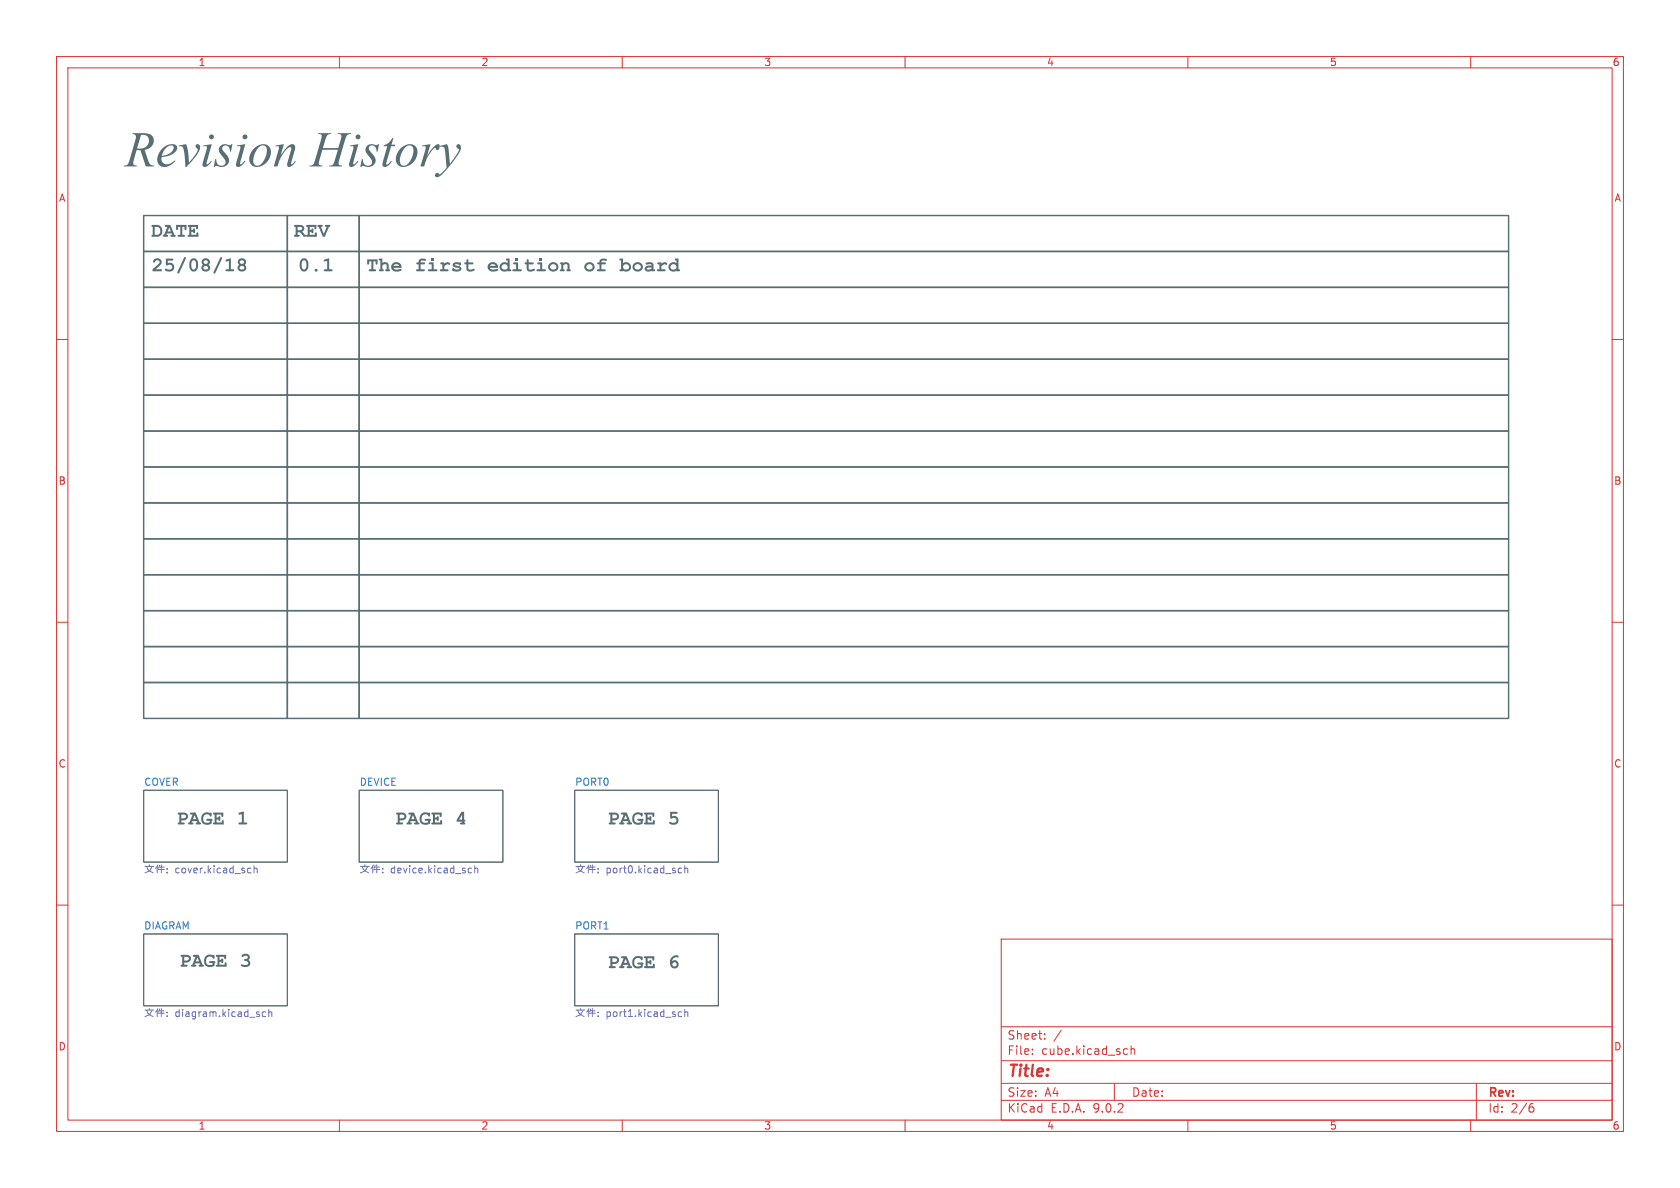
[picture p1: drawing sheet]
<svg xmlns="http://www.w3.org/2000/svg" width="297mm" height="210mm" viewBox="0 0 297 210" stroke-linecap="round" stroke-linejoin="round" font-family="sans-serif">
<g fill="none" stroke="#dc322f" stroke-width=".18">
<path d="M10 10h277v190h-277zM12 12h273v186h-273zM60 10v2M110 10v2M160 10v2M210 10v2M260 10v2M10 60h2M285 60h2M10 110h2M285 110h2M10 160h2"/>
<path d="M177 166h108v32h-108zM285 160h2M60 198v2M110 198v2M160 198v2M177 194.5h108M177 191.5h108M177 187.5h108M177 181.5h108M182.5 186.3v.1M182.5 185.5v.1M184.7 183.6v.1"/>
<path d="M184.7 182.8v.1M187.6 182.1l-1.3 2M197 191.5v3M198.9 185.4l.4 .1M199.3 186.3l-.4 .1M200 185.5l.2-.1 .3 .1 .1 .9M200 184.9v1.5M210 198v2M260 198v2M261 191.5v6.5M270.6 195.7h.4l.2 .3-.1 .5-.5 .1M271 195.1l-.4 .1"/>
</g>
<path d="M25.4 139.7h25.4v12.7h-25.4zM63.5 139.7h25.4v12.7h-25.4zM101.6 139.7h25.4v12.7h-25.4zM25.4 165.1h25.4v12.7h-25.4zM101.6 165.1h25.4v12.7h-25.4z" fill="none" stroke="#586e75" stroke-width=".18"/>
<g fill="none" stroke="#6c71c4" stroke-width=".18">
<path d="M25.6 153.2h1.6M25.9 153.2l.2 .4 1 .7M26.4 152.9v.3M26.9 153.2l-.6 .8-.7 .3M27.8 153.2v1.1M27.9 152.9l-.4 .6M28 153.7h1.1M28.2 153.3h.8M28.2 153l-.2 .5M28.5 152.9v1.4M29.6 154.2v.1M29.6 153.5v.1"/>
<path d="M44 153.5h.4M44.4 154.2l-.4 .1M44.9 153.6l.2-.1h.3l.1 .8M44.9 153v1.3M63.7 153.2h1.6M64 153.2l.2 .4 1 .7M64.5 152.9v.3M65 153.2l-.6 .8-.7 .3M65.9 153.2v1.1M66 152.9l-.4 .6M66.1 153.7h1.1M66.3 153.3h.8"/>
<path d="M66.3 153l-.2 .5M66.6 152.9v1.4M67.7 154.2v.1M67.7 153.5v.1M82.9 154.2h.5M82.9 153.5h.5M83.9 153.6l.2-.1h.3l.1 .8M83.9 153v1.3M101.8 153.2h1.6M102.1 153.2l.2 .4 1 .7M102.6 152.9v.3M103.1 153.2l-.6 .8-.7 .3"/>
<path d="M104 153.2v1.1M104.1 152.9l-.4 .6M104.2 153.7h1.1M104.4 153.3h.8M104.4 153l-.2 .5M104.7 152.9v1.4M105.8 153.5v.1M105.8 154.2v.1M120 154.2l.1 .1 .4-.1M120.5 153.5h-.4l-.1 .1M121.1 153v1.3M121.1 153.6l.1-.1h.3l.1 .8"/>
<path d="M25.6 178.6h1.6M25.9 178.6l.2 .4 1 .7M26.4 178.3v.3M26.9 178.6l-.6 .8-.7 .3M27.8 178.6v1.1M27.9 178.3l-.4 .6M28 179.1h1.1M28.2 178.7h.8M28.2 178.4l-.2 .5M28.5 178.3v1.4M29.6 178.9v.1M29.6 179.6v.1"/>
<path d="M47 178.9h-.4l-.2 .2 .1 .5h.5M47.5 179l.2-.1h.3l.1 .8M47.5 178.4v1.3M101.8 178.6h1.6M102.1 178.6l.2 .4 1 .7M102.6 178.3v.3M103.1 178.6l-.6 .8-.7 .3M104 178.6v1.1M104.1 178.3l-.4 .6M104.2 179.1h1.1M104.4 178.7h.8M104.4 178.4l-.2 .5"/>
<path d="M104.7 178.3v1.4M105.8 179.6v.1M105.8 178.9v.1M120 179.6l.1 .1 .4-.1M120.5 178.9h-.4l-.1 .1M121.1 179l.1-.1h.3l.1 .8M121.1 178.4v1.3"/>
</g>
<g fill="none" stroke="#586e75" stroke-width=".25">
<path d="M63.5 38.1h203.2v6.4h-203.2zM63.5 50.8h203.2v6.4h-203.2zM63.5 57.2h203.2v6.3h-203.2zM63.5 44.5h203.2v6.3h-203.2zM63.5 63.5h203.2v6.4h-203.2zM63.5 76.2h203.2v6.4h-203.2zM63.5 69.9h203.2v6.3h-203.2zM63.5 95.3h203.2v6.3h-203.2zM63.5 88.9h203.2v6.4h-203.2zM63.5 82.6h203.2v6.3h-203.2zM63.5 108h203.2v6.3h-203.2zM63.5 114.3h203.2v6.4h-203.2z"/>
<path d="M63.5 101.6h203.2v6.4h-203.2zM63.5 120.7h203.2v6.3h-203.2z"/>
</g>
<g fill="#586e75">
<path d="M42.2 45.9a.71 .71 0 0 1 1.1-.1 .71 .71 0 0 1 0 1 .74 .74 0 0 1-.2 1.2 .74 .74 0 0 1-1.1-.5v-.1h.3a.38 .38 0 0 0 .6 .3 .38 .38 0 0 0 0-.7l-.3 .1-.3 .3h-.3l.3-.6-.3-.5h.4a.36 .36 0 0 0 .3 .4 .36 .36 0 0 0 .4-.4 .36 .36 0 0 0-.4-.3l-.3 .3h-.4z"/>
<path d="M80.2 46.5l.4-.1h.5a.26 .26 0 0 1 .4 .2 .26 .26 0 0 1-.3 .3l-.4-.2-.4 .1 .1 .1a1.11 1.11 0 0 1 1.1 .5 .91 .91 0 0 1-1.4 .5 .27 .27 0 0 1-.3-.2 .27 .27 0 0 1 .2-.3 .27 .27 0 0 1 .3 .2h.1a.41 .41 0 0 0 .7-.2h-.1a.96 .96 0 0 1-1.1-.6z"/>
<path d="M82.5 45.9h.3v.5l.9 .1-.1 .2h-.8v.7a.64 .64 0 0 0 1 .1l.1 .1a.83 .83 0 0 1-1.5-.1v-.8h-.2l-.1-.1 .1-.2h.2z"/>
<path d="M97.1 46.7a.9 .9 0 0 1 1.3-.2 .9 .9 0 0 1 0 1.4 .9 .9 0 0 1-1.3-.2l-.2-.5h.3a.53 .53 0 0 0 .5 .5 .53 .53 0 0 0 .6-.4 .53 .53 0 0 0-.4-.6l-.4 .1-.3 .4h-.3z"/>
<path d="M99.1 46.4h.5v.1a.67 .67 0 0 1 .7-.1 .67 .67 0 0 1 .4 .5v.7h.2v.3l-.5 .1-.3-.2 .2-.2v-.7a.4 .4 0 0 0-.3-.2 .4 .4 0 0 0-.4 .2v.7l.2 .1v.2l-.2 .1-.6-.1v-.2l.2-.1v-.9l-.2-.1z"/>
<path d="M57.3 45.9l.9-.2v1.9h.5v.3h-1.4v-.3h.5v-1.5l-.5 .1z"/>
</g>
<g fill="none" stroke="#586e75" stroke-width=".25">
<path d="M25.4 38.1h25.4v6.4h-25.4zM50.8 38.1h12.7v6.4h-12.7zM25.4 57.2h25.4v6.3h-25.4zM25.4 44.5h25.4v6.3h-25.4zM25.4 50.8h25.4v6.4h-25.4zM50.8 57.2h12.7v6.3h-12.7zM50.8 50.8h12.7v6.4h-12.7zM50.8 44.5h12.7v6.3h-12.7zM25.4 76.2h25.4v6.4h-25.4zM25.4 69.9h25.4v6.3h-25.4zM25.4 63.5h25.4v6.4h-25.4zM50.8 76.2h12.7v6.4h-12.7z"/>
<path d="M50.8 69.9h12.7v6.3h-12.7zM50.8 63.5h12.7v6.4h-12.7zM25.4 95.3h25.4v6.3h-25.4zM25.4 82.6h25.4v6.3h-25.4zM25.4 88.9h25.4v6.4h-25.4zM50.8 82.6h12.7v6.3h-12.7zM50.8 88.9h12.7v6.4h-12.7zM50.8 95.3h12.7v6.3h-12.7zM25.4 114.3h25.4v6.4h-25.4zM25.4 101.6h25.4v6.4h-25.4zM25.4 108h25.4v6.3h-25.4zM50.8 101.6h12.7v6.4h-12.7z"/>
<path d="M50.8 108h12.7v6.3h-12.7zM50.8 114.3h12.7v6.4h-12.7zM25.4 120.7h25.4v6.3h-25.4zM50.8 120.7h12.7v6.3h-12.7z"/>
</g>
<text font-size="8.8" fill="#586e75" x="22.1" y="31.7">RevisionHistory</text>
<g font-size="3.5" fill="#586e75">
<text x="26.7" y="42.8">DATE</text>
<text x="51.9" y="42.8">REV</text>
<text x="26.8" y="48.9">25/08/18</text>
<text x="52.7" y="48.9">0.1</text>
<text x="64.8" y="48.9">The first</text>
<text x="86.1" y="48.9">edition</text>
<text x="103.1" y="48.9">of</text>
<text x="109.5" y="48.9">board</text>
<text x="31.2" y="146.7">PAGE 1</text>
<text x="69.8" y="146.7">PAGE 4</text>
<text x="107.4" y="146.7">PAGE 5</text>
<text x="31.7" y="171.9">PAGE 3</text>
<text x="107.4" y="172.1">PAGE 6</text>
</g>
<text font-size="2.8" fill="#dc322f" x="178" y="190.9">Title:</text>
<g font-size="2.1" fill="#dc322f">
<text x="178" y="184">Sheet:</text>
<text x="178" y="186.7">File:</text>
<text x="184.1" y="186.7">cube.kicad_sch</text>
<text x="178" y="196.9">KiCad</text>
<text x="178" y="194.1">Size:</text>
<text x="184.7" y="194.1">A4</text>
<text x="185.7" y="196.9">E.D.A.</text>
<text x="193.3" y="196.9">9.0.2</text>
<text x="200" y="194.1">Date:</text>
<text x="263" y="194.3">Rev:</text>
<text x="263" y="196.9">Id:</text>
<text x="267.1" y="196.9">2/6</text>
</g>
<g font-size="1.8" fill="#dc322f">
<text x="35" y="11.9">1</text>
<text x="85" y="11.9">2</text>
<text x="135" y="11.9">3</text>
<text x="185" y="11.9">4</text>
<text x="235" y="11.9">5</text>
<text x="285" y="11.9">6</text>
<text x="10.3" y="35.9">A</text>
<text x="285.3" y="35.9">A</text>
<text x="10.3" y="85.9">B</text>
<text x="285.3" y="85.9">B</text>
<text x="10.3" y="135.9">C</text>
<text x="285.3" y="135.9">C</text>
<text x="10.3" y="185.9">D</text>
<text x="285.3" y="185.9">D</text>
<text x="35" y="199.9">1</text>
<text x="85" y="199.9">2</text>
<text x="135" y="199.9">3</text>
<text x="185" y="199.9">4</text>
<text x="235" y="199.9">5</text>
<text x="285" y="199.9">6</text>
</g>
<g font-size="1.8" fill="#268bd2">
<text x="25.4" y="139">COVER</text>
<text x="63.5" y="139">DEVICE</text>
<text x="101.6" y="139">PORT0</text>
<text x="25.4" y="164.4">DIAGRAM</text>
<text x="101.6" y="164.4">PORT1</text>
</g>
<g font-size="1.8" fill="#6c71c4">
<text x="30.9" y="154.7">cover.kicad_sch</text>
<text x="69" y="154.7">device.kicad_sch</text>
<text x="107.1" y="154.7">port0.kicad_sch</text>
<text x="30.9" y="180.1">diagram.kicad_sch</text>
<text x="107.1" y="180.1">port1.kicad_sch</text>
</g>
</svg>
